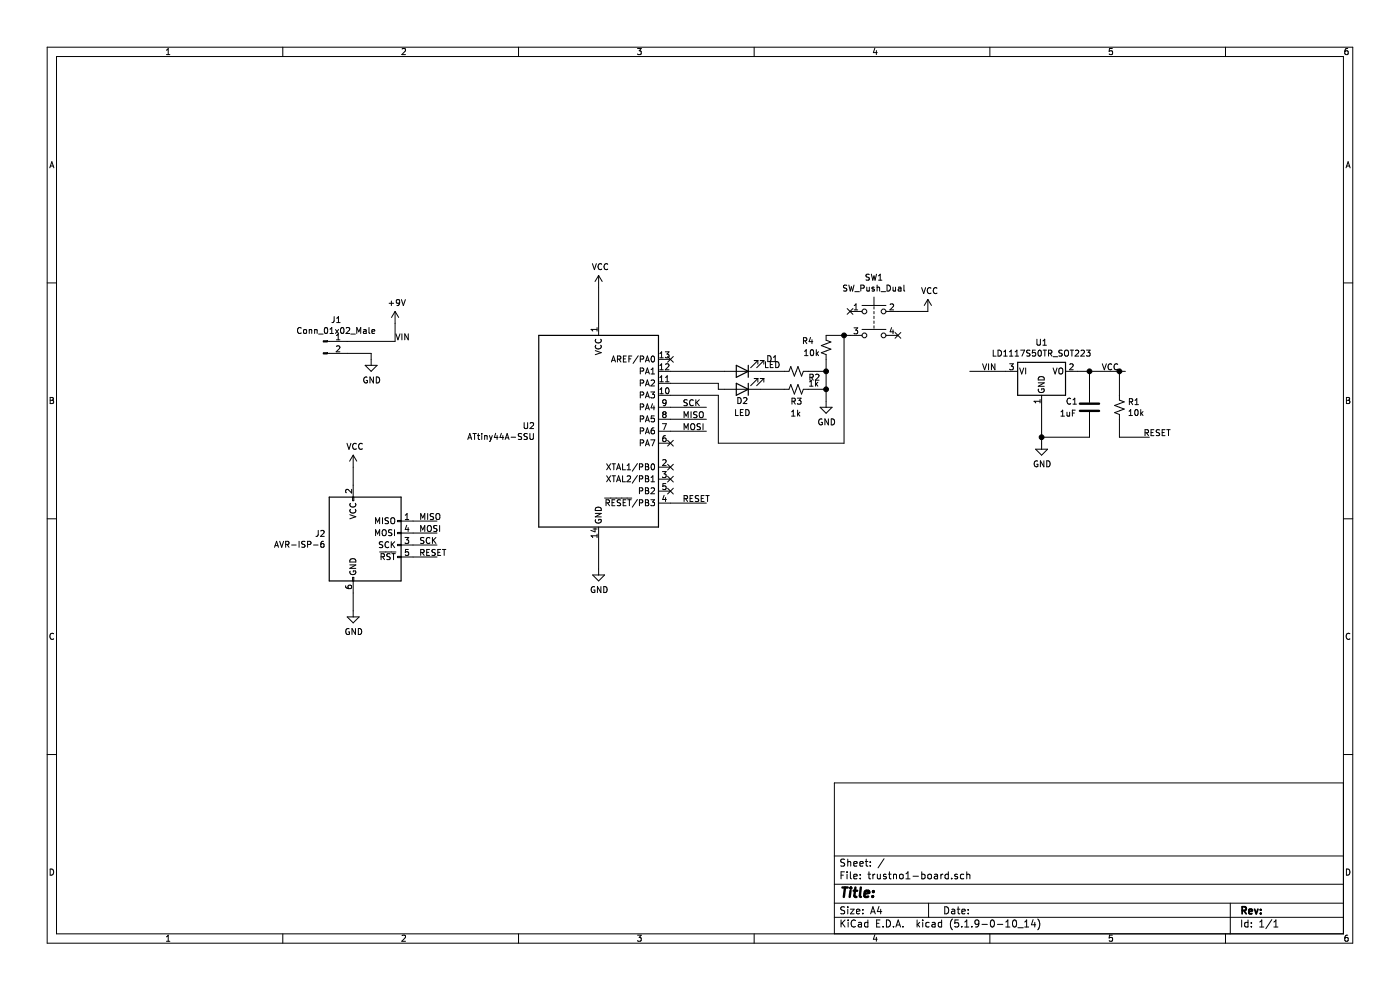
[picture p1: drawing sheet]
EESchema Schematic File Version 4
EELAYER 30 0
EELAYER END
$Descr A4 11693 8268
encoding utf-8
Sheet 1 1
Title ""
Date ""
Rev ""
Comp ""
Comment1 ""
Comment2 ""
Comment3 ""
Comment4 ""
$EndDescr
Wire Wire Line
	5600 4200 5900 4200
Wire Wire Line
	5000 2400 5000 2700
$Comp
L power:VCC #PWR0102
U 1 1
P 5000 2400
F 0 "#PWR0102" H 5000 2250 50  0001 C CNN
F 1 "VCC" H 5015 2573 50  0000 C CNN
F 2 "" H 5000 2400 50  0001 C CNN
F 3 "" H 5000 2400 50  0001 C CNN
	1    5000 2400
	1    0    0    -1  
$EndComp
Wire Wire Line
	5600 3500 5900 3500
Wire Wire Line
	5600 3600 5900 3600
$Comp
L power:GND #PWR0104
U 1 1
P 2950 5100
F 0 "#PWR0104" H 2950 4850 50  0001 C CNN
F 1 "GND" H 2955 4927 50  0000 C CNN
F 2 "" H 2950 5100 50  0001 C CNN
F 3 "" H 2950 5100 50  0001 C CNN
	1    2950 5100
	1    0    0    -1  
$EndComp
$Comp
L power:VCC #PWR0105
U 1 1
P 2950 3900
F 0 "#PWR0105" H 2950 3750 50  0001 C CNN
F 1 "VCC" H 2965 4073 50  0000 C CNN
F 2 "" H 2950 3900 50  0001 C CNN
F 3 "" H 2950 3900 50  0001 C CNN
	1    2950 3900
	1    0    0    -1  
$EndComp
Wire Wire Line
	2950 3900 2950 4050
Wire Wire Line
	2950 4950 2950 5100
$Comp
L Connector:Conn_01x02_Male J1
U 1 1
P 2700 2850
F 0 "J1" H 2808 3031 50  0000 C CNN
F 1 "Conn_01x02_Male" H 2808 2940 50  0000 C CNN
F 2 "Connector_PinHeader_2.54mm:PinHeader_1x02_P2.54mm_Vertical" H 2700 2850 50  0001 C CNN
F 3 "~" H 2700 2850 50  0001 C CNN
	1    2700 2850
	1    0    0    -1  
$EndComp
$Comp
L power:+9V #PWR0106
U 1 1
P 3300 2700
F 0 "#PWR0106" H 3300 2550 50  0001 C CNN
F 1 "+9V" H 3315 2873 50  0000 C CNN
F 2 "" H 3300 2700 50  0001 C CNN
F 3 "" H 3300 2700 50  0001 C CNN
	1    3300 2700
	1    0    0    -1  
$EndComp
Wire Wire Line
	2900 2850 3300 2850
Wire Wire Line
	3300 2850 3300 2700
$Comp
L power:GND #PWR0107
U 1 1
P 3100 3000
F 0 "#PWR0107" H 3100 2750 50  0001 C CNN
F 1 "GND" H 3105 2827 50  0000 C CNN
F 2 "" H 3100 3000 50  0001 C CNN
F 3 "" H 3100 3000 50  0001 C CNN
	1    3100 3000
	1    0    0    -1  
$EndComp
Wire Wire Line
	2900 2950 3100 2950
Wire Wire Line
	3100 2950 3100 3000
Wire Wire Line
	3450 4650 3650 4650
Wire Wire Line
	3450 4550 3650 4550
Wire Wire Line
	3450 4450 3650 4450
Wire Wire Line
	3450 4350 3650 4350
NoConn ~ 5600 4100
NoConn ~ 5600 4000
Text Label 3500 4350 0    50   ~ 0
MISO
Text Label 3500 4450 0    50   ~ 0
MOSI
Text Label 3500 4550 0    50   ~ 0
SCK
Text Label 3500 4650 0    50   ~ 0
RESET
Text Label 5700 4200 0    50   ~ 0
RESET
Text Label 5700 3600 0    50   ~ 0
MOSI
Text Label 5700 3500 0    50   ~ 0
MISO
Text Label 5700 3400 0    50   ~ 0
SCK
NoConn ~ 5600 3000
Text Label 3300 2850 0    50   ~ 0
VIN
Wire Wire Line
	5600 3400 5900 3400
Wire Wire Line
	5000 4750 5000 4500
$Comp
L power:GND #PWR0101
U 1 1
P 5000 4750
F 0 "#PWR0101" H 5000 4500 50  0001 C CNN
F 1 "GND" H 5005 4577 50  0000 C CNN
F 2 "" H 5000 4750 50  0001 C CNN
F 3 "" H 5000 4750 50  0001 C CNN
	1    5000 4750
	1    0    0    -1  
$EndComp
$Comp
L Connector:AVR-ISP-6 J2
U 1 1
P 3050 4550
F 0 "J2" H 2721 4646 50  0000 R CNN
F 1 "AVR-ISP-6" H 2721 4555 50  0000 R CNN
F 2 "Connector_PinHeader_2.54mm:PinHeader_2x03_P2.54mm_Vertical_SMD" V 2800 4600 50  0001 C CNN
F 3 " ~" H 1775 4000 50  0001 C CNN
	1    3050 4550
	1    0    0    -1  
$EndComp
$Comp
L MCU_Microchip_ATtiny:ATtiny44A-SSU U2
U 1 1
P 5000 3600
F 0 "U2" H 4470 3646 50  0000 R CNN
F 1 "ATtiny44A-SSU" H 4470 3555 50  0000 R CNN
F 2 "Package_SO:SOIC-14_3.9x8.7mm_P1.27mm" H 5000 3600 50  0001 C CIN
F 3 "http://ww1.microchip.com/downloads/en/DeviceDoc/doc8183.pdf" H 5000 3600 50  0001 C CNN
	1    5000 3600
	1    0    0    -1  
$EndComp
NoConn ~ 5600 3900
$Comp
L Device:R_Small_US R4
U 1 1
P 6900 2900
F 0 "R4" H 7000 2850 50  0000 L CNN
F 1 "10k" H 6950 2950 50  0000 L CNN
F 2 "Resistor_SMD:R_1206_3216Metric_Pad1.30x1.75mm_HandSolder" H 6900 2900 50  0001 C CNN
F 3 "~" H 6900 2900 50  0001 C CNN
	1    6900 2900
	-1   0    0    1   
$EndComp
Wire Wire Line
	7500 2600 7750 2600
NoConn ~ 7100 2600
NoConn ~ 7500 2800
$Comp
L power:VCC #PWR0109
U 1 1
P 7750 2600
F 0 "#PWR0109" H 7750 2450 50  0001 C CNN
F 1 "VCC" H 7765 2773 50  0000 C CNN
F 2 "" H 7750 2600 50  0001 C CNN
F 3 "" H 7750 2600 50  0001 C CNN
	1    7750 2600
	1    0    0    -1  
$EndComp
Wire Wire Line
	6750 3250 6900 3250
$Comp
L power:GND #PWR0108
U 1 1
P 6900 3350
F 0 "#PWR0108" H 6900 3100 50  0001 C CNN
F 1 "GND" H 6905 3177 50  0000 C CNN
F 2 "" H 6900 3350 50  0001 C CNN
F 3 "" H 6900 3350 50  0001 C CNN
	1    6900 3350
	1    0    0    -1  
$EndComp
Wire Wire Line
	6350 3250 6550 3250
$Comp
L Device:R_Small_US R3
U 1 1
P 6650 3250
F 0 "R3" V 6750 3200 50  0000 L CNN
F 1 "1k" V 6850 3200 50  0000 L CNN
F 2 "Resistor_SMD:R_1206_3216Metric_Pad1.30x1.75mm_HandSolder" H 6650 3250 50  0001 C CNN
F 3 "~" H 6650 3250 50  0001 C CNN
	1    6650 3250
	0    1    1    0   
$EndComp
$Comp
L Device:R_Small_US R2
U 1 1
P 6650 3100
F 0 "R2" V 6700 3200 50  0000 L CNN
F 1 "1k" V 6750 3200 50  0000 L CNN
F 2 "Resistor_SMD:R_1206_3216Metric_Pad1.30x1.75mm_HandSolder" H 6650 3100 50  0001 C CNN
F 3 "~" H 6650 3100 50  0001 C CNN
	1    6650 3100
	0    1    1    0   
$EndComp
$Comp
L Switch:SW_Push_Dual SW1
U 1 1
P 7300 2600
F 0 "SW1" H 7300 2885 50  0000 C CNN
F 1 "SW_Push_Dual" H 7300 2794 50  0000 C CNN
F 2 "omron-b3sn-3112p:Omron-B3SN-3112P-MFG" H 7300 2800 50  0001 C CNN
F 3 "~" H 7300 2800 50  0001 C CNN
	1    7300 2600
	1    0    0    -1  
$EndComp
Wire Wire Line
	6900 2800 7050 2800
Wire Wire Line
	7050 2800 7050 3700
Connection ~ 7050 2800
Wire Wire Line
	7050 2800 7100 2800
Wire Wire Line
	5600 3100 6050 3100
$Comp
L Device:LED D2
U 1 1
P 6200 3250
F 0 "D2" H 6200 3350 50  0000 C CNN
F 1 "LED" H 6200 3450 50  0000 C CNN
F 2 "LED_SMD:LED_1206_3216Metric" H 6200 3250 50  0001 C CNN
F 3 "~" H 6200 3250 50  0001 C CNN
	1    6200 3250
	-1   0    0    1   
$EndComp
$Comp
L Device:LED D1
U 1 1
P 6200 3100
F 0 "D1" H 5950 3000 50  0000 C CNN
F 1 "LED" H 5950 3050 50  0000 C CNN
F 2 "LED_SMD:LED_1206_3216Metric" H 6200 3100 50  0001 C CNN
F 3 "~" H 6200 3100 50  0001 C CNN
	1    6200 3100
	-1   0    0    1   
$EndComp
Wire Wire Line
	6900 3000 6900 3100
Wire Wire Line
	6350 3100 6550 3100
Wire Wire Line
	6750 3100 6900 3100
Connection ~ 6900 3100
Wire Wire Line
	6900 3100 6900 3250
Connection ~ 6900 3250
Wire Wire Line
	6900 3250 6900 3350
Wire Wire Line
	6000 3250 6000 3200
Wire Wire Line
	6000 3200 5600 3200
Wire Wire Line
	6000 3250 6050 3250
Wire Wire Line
	6000 3300 6000 3700
Wire Wire Line
	5600 3300 6000 3300
Wire Wire Line
	6000 3700 7050 3700
NoConn ~ 5600 3700
$Comp
L Regulator_Linear:LD1117S50TR_SOT223 U1
U 1 1
P 8700 3100
F 0 "U1" H 8700 3342 50  0000 C CNN
F 1 "LD1117S50TR_SOT223" H 8700 3251 50  0000 C CNN
F 2 "Package_TO_SOT_SMD:SOT-223-3_TabPin2" H 8700 3300 50  0001 C CNN
F 3 "http://www.st.com/st-web-ui/static/active/en/resource/technical/document/datasheet/CD00000544.pdf" H 8800 2850 50  0001 C CNN
	1    8700 3100
	1    0    0    -1  
$EndComp
Text Label 9200 3100 0    50   ~ 0
VCC
$Comp
L Device:C C1
U 1 1
P 9100 3400
F 0 "C1" H 8900 3450 50  0000 L CNN
F 1 "1uF" H 8850 3350 50  0000 L CNN
F 2 "Capacitor_SMD:C_1206_3216Metric_Pad1.33x1.80mm_HandSolder" H 9138 3250 50  0001 C CNN
F 3 "~" H 9100 3400 50  0001 C CNN
	1    9100 3400
	1    0    0    -1  
$EndComp
Wire Wire Line
	9000 3100 9100 3100
Wire Wire Line
	9100 3250 9100 3100
Connection ~ 9100 3100
Wire Wire Line
	8700 3400 8700 3650
$Comp
L power:GND #PWR0103
U 1 1
P 8700 3700
F 0 "#PWR0103" H 8700 3450 50  0001 C CNN
F 1 "GND" H 8705 3527 50  0000 C CNN
F 2 "" H 8700 3700 50  0001 C CNN
F 3 "" H 8700 3700 50  0001 C CNN
	1    8700 3700
	1    0    0    -1  
$EndComp
Wire Wire Line
	9100 3550 9100 3650
Wire Wire Line
	9100 3650 8700 3650
Connection ~ 8700 3650
Wire Wire Line
	8700 3650 8700 3700
Wire Wire Line
	9350 3100 9350 3300
Connection ~ 9350 3100
Wire Wire Line
	9350 3100 9400 3100
$Comp
L Device:R_Small_US R1
U 1 1
P 9350 3400
F 0 "R1" H 9418 3446 50  0000 L CNN
F 1 "10k" H 9418 3355 50  0000 L CNN
F 2 "Resistor_SMD:R_1206_3216Metric_Pad1.30x1.75mm_HandSolder" H 9350 3400 50  0001 C CNN
F 3 "~" H 9350 3400 50  0001 C CNN
	1    9350 3400
	1    0    0    -1  
$EndComp
Wire Wire Line
	9350 3500 9350 3650
Wire Wire Line
	9350 3650 9600 3650
Text Label 9550 3650 0    50   ~ 0
RESET
Wire Wire Line
	9100 3100 9350 3100
Wire Wire Line
	8400 3100 8100 3100
Text Label 8200 3100 0    50   ~ 0
VIN
$EndSCHEMATC
